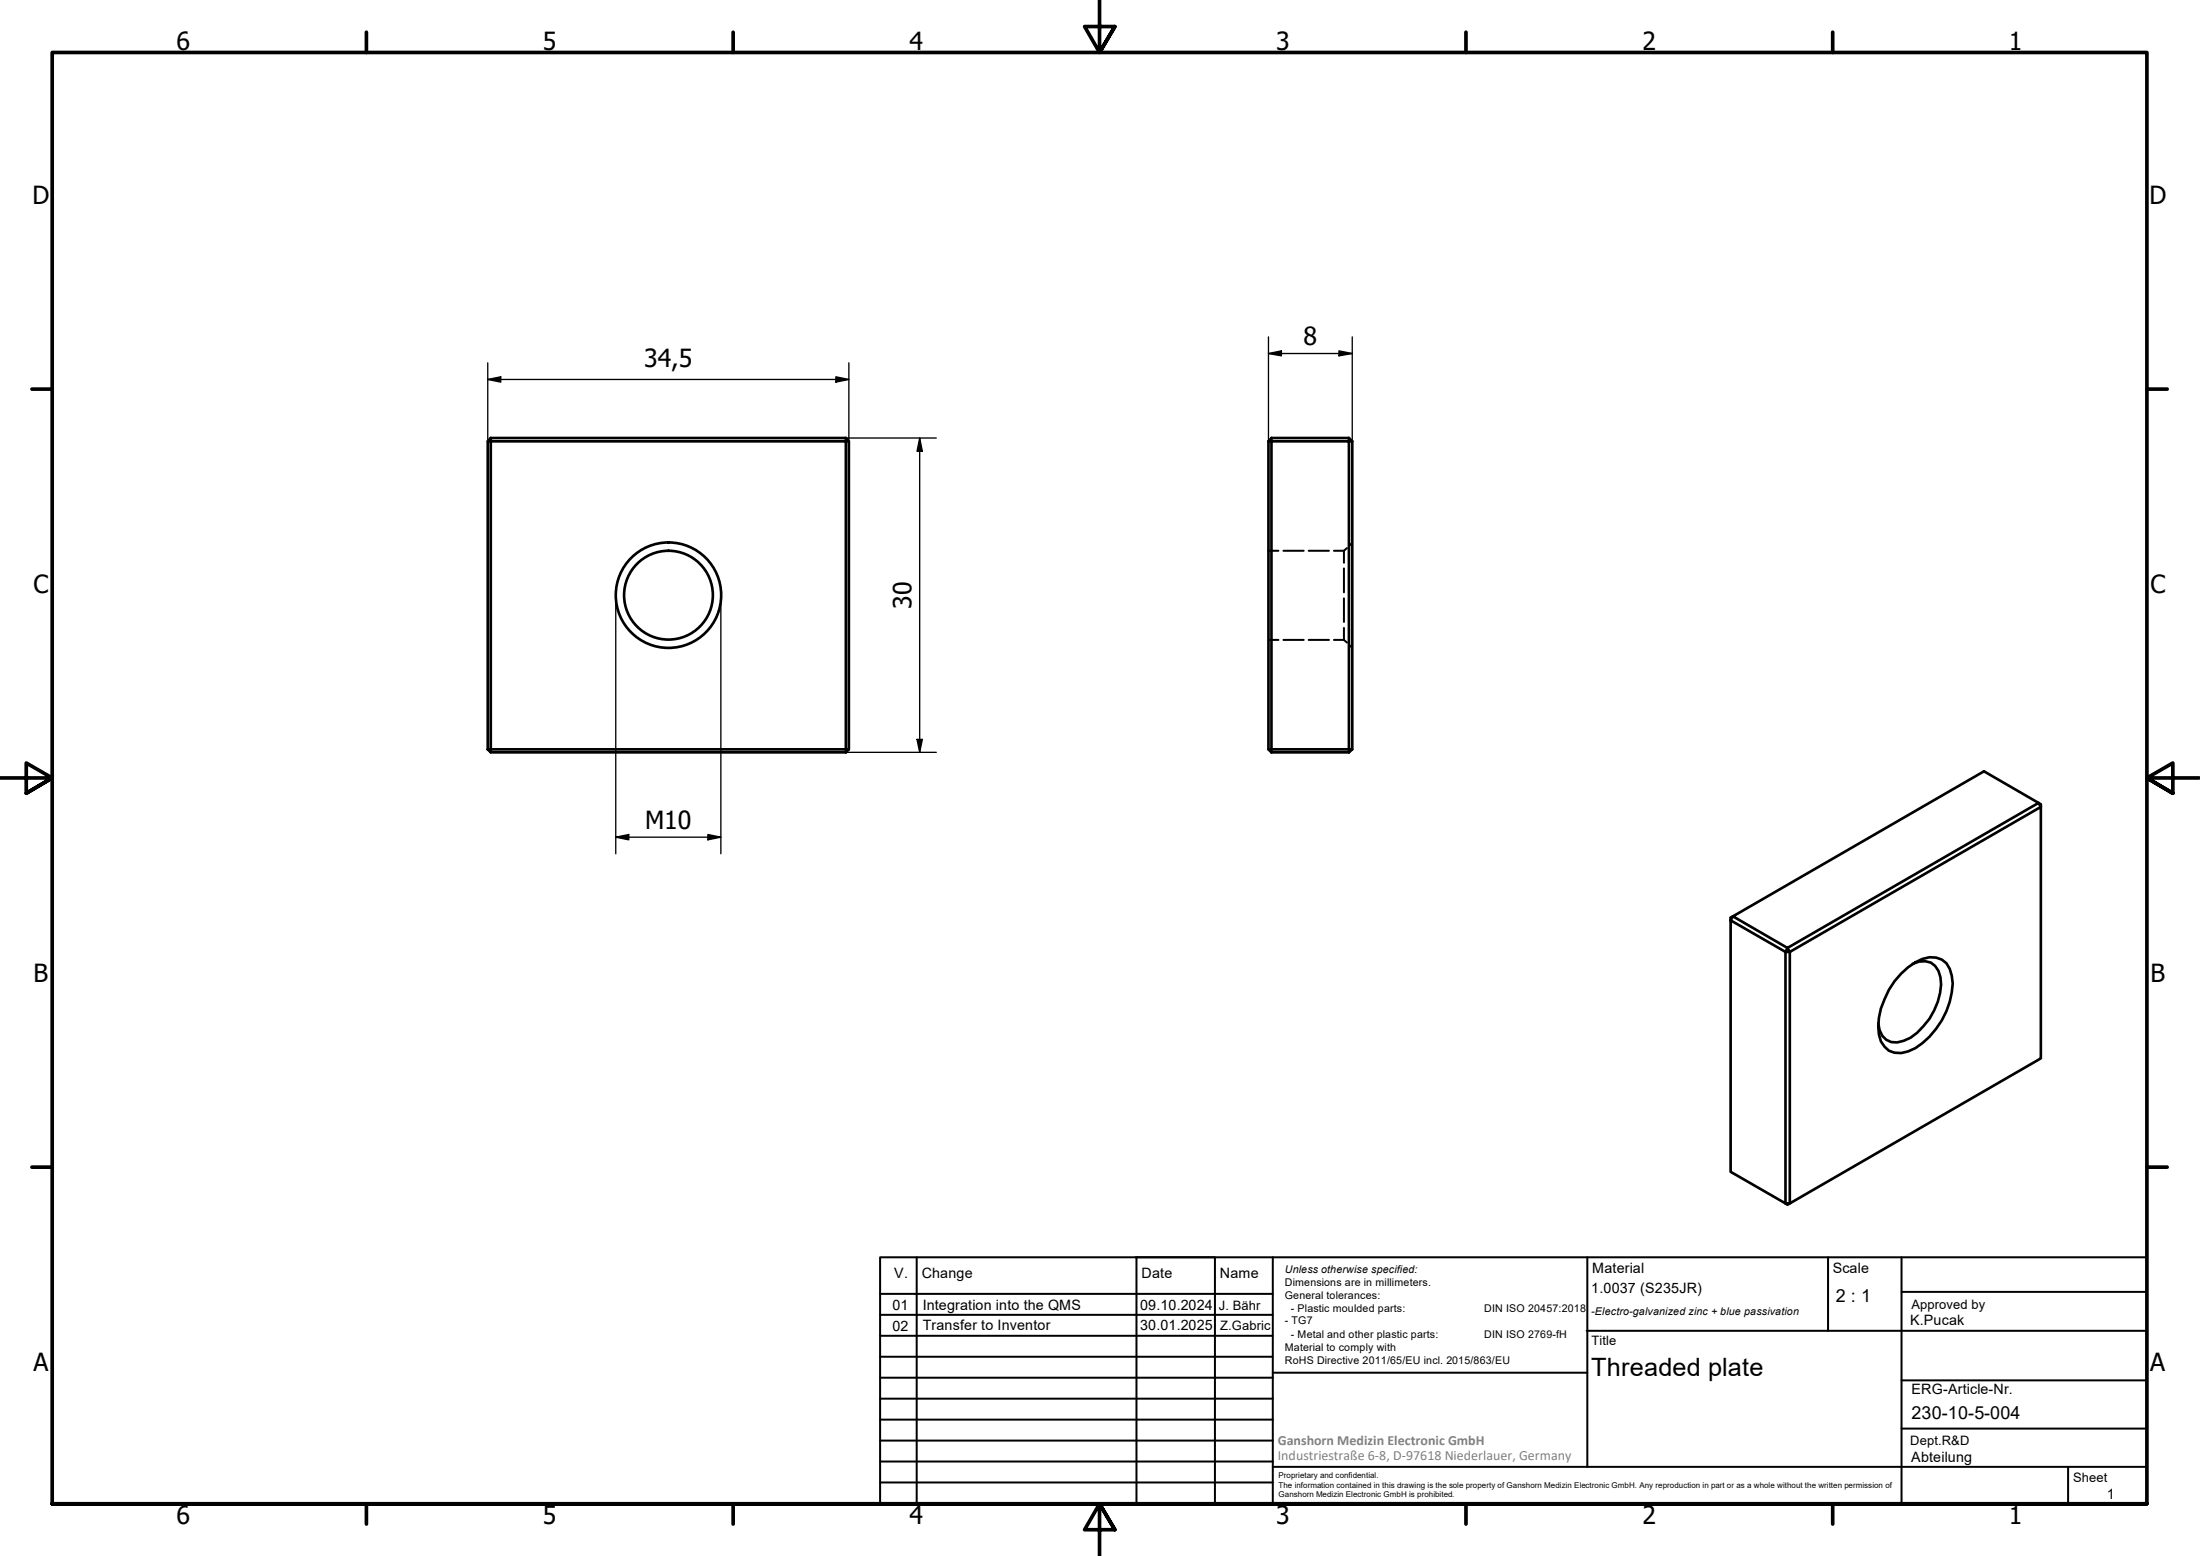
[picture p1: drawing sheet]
<svg xmlns="http://www.w3.org/2000/svg" width="420mm" height="297mm" viewBox="0 0 420 297" stroke-linecap="round" stroke-linejoin="round" font-family="sans-serif">
<!-- layer: Visible (ISO) -->
<g fill="none" stroke="#000" stroke-width=".51">
<path d="M93.2 84.3v58.8M93.7 84.3h67.8v58.8h-67.8zM93.7 83.6v.7h-.5zM93.7 83.6h67.8M161.5 83.6l.6 .7h-.6zM162.1 84.3v58.8M242.3 84.3v58.8M242.3 84.3h.5M242.8 84.3h14.8v58.8h-14.8zM242.8 83.6h14.8M242.8 83.6l-.5 .7M242.8 83.6v.7"/>
<path d="M257.6 83.6l.7 .7M257.6 83.6v.7h.7M258.3 84.3v58.8M93.2 143.1h.5v.5zM93.7 143.6h67.8M161.5 143.1h.6l-.6 .5zM242.3 143.1h.5v.5zM242.8 143.6h14.8M257.6 143.1h.7l-.7 .5zM389.3 153.3l.5 .2v.5zM330.5 175.7l10.5 6v48l-10.5-6zM330.5 175.2l.5-.3-.5 .8z"/>
<path d="M331 174.9l47.9-27.7 10.4 6.1-47.9 27.7zM341.4 181l.4 .7h-.8zM341.8 181.7l48-27.7v48l-48 27.7zM363.1 185.9a9.7 9.7 0 0 1 5.4-3.2 3.7 3.7 0 0 1 4.2 3.5 13.1 13.1 0 0 1-1.9 8.6 13.8 13.8 0 0 1-6.4 5.9 3.9 3.9 0 0 1-5.6-3.2 11.7 11.7 0 0 1 1.1-6.8l.8-1.7 1.1-1.7zM365.3 184a3.5 3.5 0 0 1 4.9 1.3 7.9 7.9 0 0 1-.1 5.9 13.3 13.3 0 0 1-5.2 6.9l-1.3 .6a3.2 3.2 0 0 1-4.6-2.1l-.3-1.3M341 229.7h.8l-.4 .3z"/>
<circle cx="127.7" cy="113.6" r="10.1"/>
<circle cx="127.7" cy="113.6" r="8.5"/>
</g>
<!-- layer: Hidden (ISO) -->
<g fill="none" stroke="#000" stroke-width=".38">
<path d="M242.3 105.1h1.9M245.1 105.1h3.9M249.9 105.1h3.9M254.8 105.1h1.9M256.7 108.5v4.6M256.7 114.2v4.5M256.7 119.9v2.3M257.2 104.6l-.5 .5v2.3M258.3 103.6l-.6 .5M242.3 122.2h1.9M245.1 122.2h3.9M249.9 122.2h3.9"/>
<path d="M254.8 122.2h1.9M256.7 122.2l.5 .5M257.7 123.2l.6 .5"/>
</g>
<!-- layer: Border (ISO) -->
<g fill="none" stroke="#000" stroke-width=".7">
<path d="M70 6.1v3.9M140 6.1v3.9M210 0v10l-2.9-4.9h5.8l-2.9 4.9 2.9-4.9M280 6.1v3.9M350 6.1v3.9M6.1 74.3h3.9M410 74.3h3.9M0 148.5h10l-5-2.8v5.7l5-2.9-5 2.9M420 148.5h-10l5-2.8v5.7l-5-2.9 5 2.9M6.1 222.8h3.9M410 222.8h3.9M10 287.1v-277.1h400v277.1h-400h400"/>
<path d="M70 287.1v3.8M140 287.1v3.8M212.9 292l-2.9-4.9 2.9 4.9h-5.8l2.9-4.9v9.9M280 287.1v3.8M350 287.1v3.8"/>
</g>
<!-- layer: TitleBlock -->
<g fill="none" stroke="#000" stroke-width=".38">
<path d="M168.1 251h75M168.1 247h75M168.1 255h75M168.1 259h75M175.1 240v47M216.9 240h15M217 240v47M232 240v47M243.1 240.1v46.9h-75v-47h241.9v47.1h-167M303 254h107M303.1 240v40M349.1 240v14"/>
<path d="M363.2 240v47.1M363.2 246.6h46.8M168.1 271h75M168.1 263h75M168.1 267h75M168.1 275h75M168.1 279h75M243.1 262.1h60M363.2 272.7h46.8M363.2 263.5h46.8M168.1 283h75M216.9 287h15"/>
<path d="M243.1 280h166.9M395 280.1v7"/>
</g>
<!-- layer: Dimension (ISO) -->
<g fill="none" stroke="#000" stroke-width=".25">
<path d="M93.2 72.4l2.4-.5v1zM93.2 72.4h68.9M93.2 69.3v15M159.6 71.9l2.5 .5-2.5 .5zM162.1 69.3v15M242.3 67.5l2.4-.5v.9zM242.3 67.5h16M242.3 64.3v20M255.7 67l2.6 .5-2.6 .4zM258.3 64.3v20M161.5 83.6h17.3M175.6 83.6l.5 2.6h-1z"/>
<path d="M175.6 83.6v60M117.6 113.7v49.3M137.7 113.7v49.3M117.6 159.8l2.5-.5v1zM117.6 159.8h20.1M135.2 159.3l2.5 .5-2.5 .5zM161.5 143.6h17.3M175.1 141.1h1l-.5 2.5z"/>
</g>
<path d="M93.2 72.4l2.4-.5v1zM159.6 71.9l2.5 .5-2.5 .5zM242.3 67.5l2.4-.5v.9zM255.7 67l2.6 .5-2.6 .4zM175.6 83.6l.5 2.6h-1zM117.6 159.8l2.5-.5v1zM175.1 141.1h1l-.5 2.5zM135.2 159.3l2.5 .5-2.5 .5z" fill="#000"/>
<g font-size="4.8">
<text x="33.7" y="9.6">6</text>
<text x="103.7" y="9.6">5</text>
<text x="173.7" y="9.6">4</text>
<text x="243.7" y="9.6">3</text>
<text x="313.7" y="9.6">2</text>
<text x="383.7" y="9.6">1</text>
<text x="6.2" y="38.9">D</text>
<text x="410.5" y="38.9">D</text>
<text x="248.9" y="65.8">8</text>
<text x="123" y="70.1">34,5</text>
<text x="6.4" y="113.1">C</text>
<text x="410.7" y="113.1">C</text>
<text x="174.1" y="116.3" transform="rotate(-90 174.1 116.3)">30</text>
<text x="123.2" y="158.2">M10</text>
<text x="6.4" y="187.4">B</text>
<text x="410.7" y="187.4">B</text>
<text x="6.4" y="261.7">A</text>
<text x="303.9" y="262.6">Threaded plate</text>
<text x="410.7" y="261.7">A</text>
<text x="33.7" y="290.9">6</text>
<text x="103.7" y="290.9">5</text>
<text x="173.7" y="290.9">4</text>
<text x="243.7" y="290.9">3</text>
<text x="313.7" y="290.9">2</text>
<text x="383.7" y="290.9">1</text>
</g>
<g font-size="3.4">
<text x="350.6" y="248.5">2 : 1</text>
<text x="365.1" y="270.9">230-10-5-004</text>
</g>
<g font-size="2.7">
<text x="170.8" y="244">V.</text>
<text x="176" y="244">Change</text>
<text x="218" y="244">Date</text>
<text x="233" y="244">Name</text>
<text x="304.1" y="243">Material</text>
<text x="350" y="243.1">Scale</text>
<text x="170.4" y="250.1">01</text>
<text x="176.2" y="250.1">Integration into the QMS</text>
<text x="217.7" y="250">09.10.2024</text>
<text x="303.9" y="246.8">1.0037 (S235JR)</text>
<text x="170.4" y="254">02</text>
<text x="176.2" y="253.9">Transfer to Inventor</text>
<text x="217.7" y="254">30.01.2025</text>
<text x="364.8" y="253">K.Pucak</text>
<text x="365.1" y="266.1">ERG-Article-Nr.</text>
<text x="365" y="279">Abteilung</text>
<text x="402.3" y="286.2">1</text>
</g>
<g font-size="2.7" fill="#808080">
<text x="244" y="275.8">Ganshorn Medizin Electronic GmbH</text>
<text x="244" y="278.7">Industriestraße 6-8, D-97618 Niederlauer, Germany</text>
</g>
<g font-size="2.5">
<text x="232.8" y="250.1">J. Bähr</text>
<text x="365.1" y="249.9">Approved by</text>
<text x="233" y="254">Z.Gabric</text>
<text x="304" y="256.8">Title</text>
<text x="364.8" y="275.8">Dept.R&amp;D</text>
<text x="395.9" y="282.9">Sheet</text>
</g>
<g font-size="2">
<text x="245.4" y="242.9">Unless otherwise specified:</text>
<text x="245.4" y="245.4">Dimensions are in millimeters.</text>
<text x="245.4" y="247.9">General tolerances:</text>
<text x="246.5" y="250.4">- Plastic moulded parts:</text>
<text x="283.5" y="250.4">DIN ISO 20457:2018</text>
<text x="303.9" y="250.9">-Electro-galvanized zinc + blue passivation</text>
<text x="245.4" y="252.8">- TG7</text>
<text x="245.4" y="257.9">Material to comply with</text>
<text x="246.5" y="255.4">- Metal and other plastic parts:</text>
<text x="283.5" y="255.4">DIN ISO 2769-fH</text>
<text x="245.4" y="260.3">RoHS Directive 2011/65/EU incl. 2015/863/EU</text>
</g>
<g font-size="1.5">
<text x="244.2" y="282.2">Proprietary and confidential.</text>
<text x="244.2" y="284">The information contained in this drawing is the sole property of Ganshorn Medizin Electronic GmbH. Any reproduction in part or as a whole without the written permission of</text>
<text x="244.2" y="285.8">Ganshorn Medizin Electronic GmbH is prohibited.</text>
</g>
</svg>
